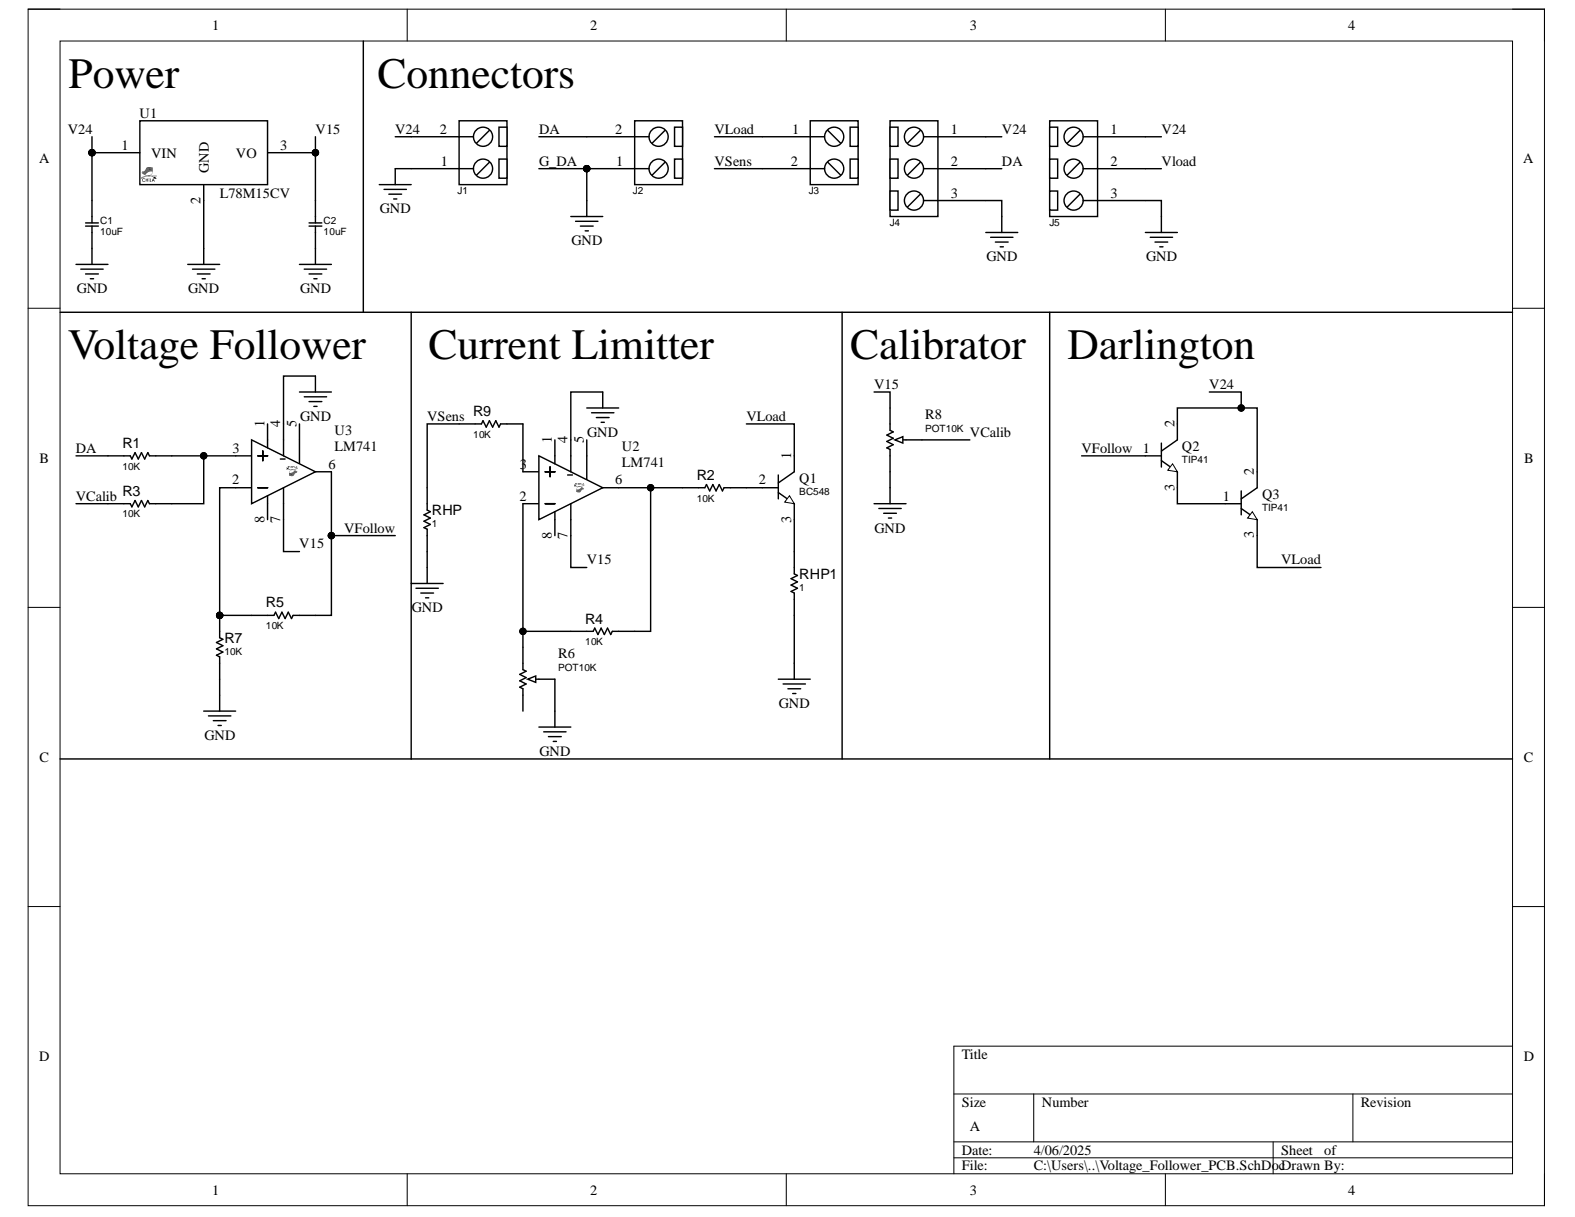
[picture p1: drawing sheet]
# Altium project Voltage_Follower_PCB.PrjPcb
1 sheet, 24 parts. Net scope: global (net labels, ports and power ports of the same name join across sheets).
Board files: Voltage_Follower_PCB.PcbDoc, Voltage_Follower_PCB_Panelize.PcbDoc

## Sheet Voltage_Follower_PCB.SchDoc
size A; SheetNumber: 1; SheetTotal: 1

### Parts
C1  10uF  [C_CERM_D3]
C2  10uF  [C_CERM_D3]
J1  CONN_TB2  [TBG_2]  (value not drawn)
J2  CONN_TB2  [TBG_2]  (value not drawn)
J3  CONN_TB2  [TBG_2]  (value not drawn)
J4  CONN_TB3  [TBG_3]  (value not drawn)
J5  CONN_TB3  [TBG_3]  (value not drawn)
Q1  BC548  [TO92_3]
Q2  TIP41  [TO220_3]
Q3  TIP41  [TO220_3]
R1  10K  [R025W_AX04]
R2  10K  [R025W_AX04]
R3  10K  [R025W_AX04]
R4  10K  [R025W_AX04]
R5  10K  [R025W_AX04]
R6  POT10K  [POT_3296W]
R7  10K  [R025W_AX04]
R8  POT10K  [POT_3296W]
R9  10K  [R025W_AX04]
RHP  1  [RWW5W]
RHP1  1  [RWW5W]
U1  L78M15CV  [TO220_3]
U2  LM741  [DIP_8]
U3  LM741  [DIP_8]

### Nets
G_DA: C1.1 C2.1 J1.1 J2.1 J4.3 J5.3 R6.2(TAP) R7.1 R8.1(TOP) RHP.1 RHP1.1 U1.2(GND) U2.4(V-) U3.4(V-)  [also labelled GND]
DA: J2.2 J4.2 R1.1
V15: C2.2 R8.3(BOT) U1.3(VO) U2.7(V+) U3.7(V+)
V24: C1.2 J1.2 J4.1 J5.1 Q2.2(C) Q3.2(C) U1.1(VIN)
VCalib: R3.1 R8.2(TAP)
VFollow: Q2.1(B) R5.2 U3.6(OUT)
VLoad: J3.1 J5.2 Q1.1(C) Q3.3(E)
VSens: J3.2 R9.1 RHP.2
NetQ1_2: Q1.2(B) R2.2
NetQ1_3: Q1.3(E) RHP1.2
NetQ2_3: Q2.3(E) Q3.1(B)
NetR1_2: R1.2 R3.2 U3.3(IN+)
NetR2_1: R2.1 R4.2 U2.6(OUT)
NetR4_1: R4.1 R6.3(BOT) U2.2(IN-)
NetR5_1: R5.1 R7.2 U3.2(IN-)
NetR9_2: R9.2 U2.3(IN+)

Not connected (* = marked no-connect by the designer): R6 1(TOP); U2 1(OFFSET_NULL) 5(OFFSET_NULL) 8(NC); U3 1(OFFSET_NULL) 5(OFFSET_NULL) 8(NC)

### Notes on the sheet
- (near U1) Power
- (near J1) Connectors
- Voltage Follower
- Current Limitter
- (near R8) Calibrator
- Darlington
